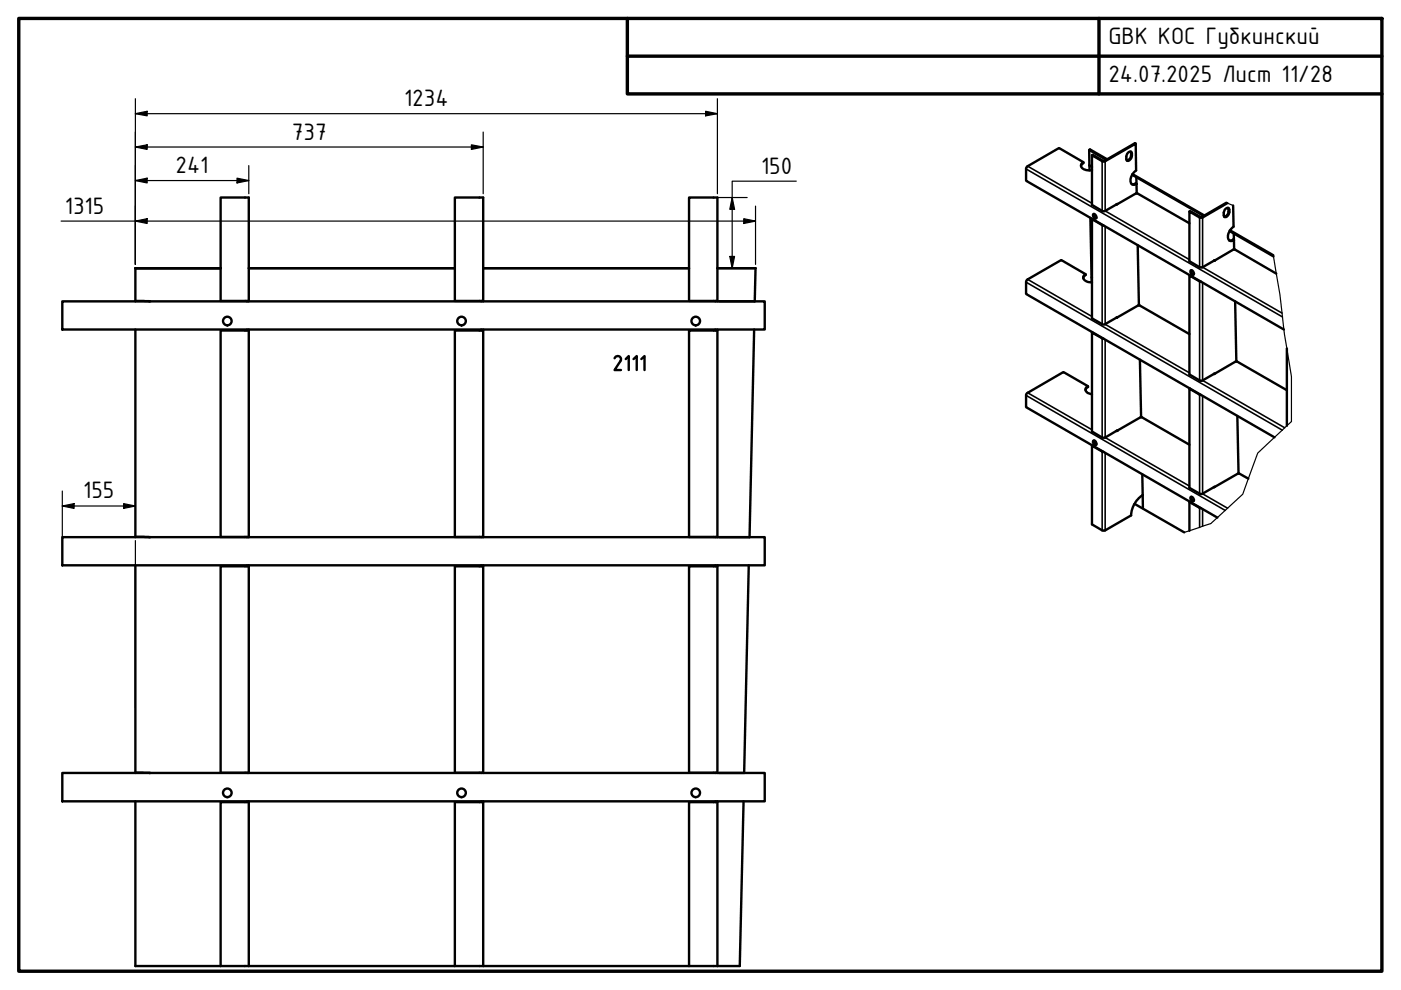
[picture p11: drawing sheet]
<svg xmlns="http://www.w3.org/2000/svg" width="297mm" height="210mm" viewBox="0 0 297 210" stroke-linecap="round" stroke-linejoin="round" font-family="sans-serif">
<!-- layer: Visible (ISO) -->
<g fill="none" stroke="#000" stroke-width=".51">
<path d="M229.2 35.2l.5-.8-5.2-3-6.7 3.9-.2 .4v2.6l54.6 31.6M229.7 34.4a.84 .84 0 0 0-.5 1 .84 .84 0 0 0 1 .6l1.3 .1M230.9 31.8l.1 3.3M231 35.1l.5 .3M231 35.1v1M234.7 33.8l-3.6-2.1-.2 .1 3.6 2.1M239.1 32.4l.3-.2a.35 .35 0 0 1 .4 0 .35 .35 0 0 1 .2 .4l-.1 .9-.4 .4a.39 .39 0 0 1-.4 .2 .39 .39 0 0 1-.3-.4v-.6zM239.7 32.1l.1 .3-.1 1-.4 .5-.4 .1M240 37.1l15.2 8.7M240.1 36.9l15.3 8.8M240.8 38.9l-.5 .2-.4-.1M240.8 30.5l-.2-.1-6.4 3.7h-.4l-2.1-1.3-.2 .1"/>
<path d="M240.8 38.9l.2 .1M240.9 37.6l.1 1.4-.2-.1M241 39a.84 .84 0 0 1-1.1 0 .84 .84 0 0 1-.2-1l.4-1.1 .8-.8-.1-5.6-6.5 3.7h-.6l-2.2-1.3v10.5l2.2 1.4h.4l2.8-1.5M241 39v2M28.7 56.9h18.1zM28.7 56.9v7M52.7 56.9h43.7M102.4 56.9h43.7M152.1 56.9h8.1l-.2 7h-7.6M229.7 58.9l.5-.8-5.2-3-7.2 4.2-.2 .4v2.6l52.6 30.4M230.2 58.1a.85 .85 0 0 0-.5 1 .85 .85 0 0 0 .8 .6l1 .2M231.2 46.2l.3 13.7"/>
<path d="M231.4 58.8l.1 .1M231.6 46.4l-.1 .1M231.8 45.4a.56 .56 0 0 1 .6 .3 .56 .56 0 0 1-.1 .6l-.5-.3zM231.9 45.4l.1 .5 .5 .3M234 47.8l-2.5-1.3v21l2.3 1.3h.4l2.7-1.5M236.7 43.4l4.2-2.4h.2l11.1 6.3M241.2 52l.3 12.7M252.3 58.3l-.1 .1M252.5 57.3a.6 .6 0 0 1 .5 1l-.5-.4zM252.6 57.3v.5l.5 .4M254.6 59.7l-2.4-1.3v21l2.2 1.3h.4l2.8-1.5M257.4 55.3l4.1-2.4h.3l8.8 5.1"/>
<path d="M259.8 44.3h.1a.42 .42 0 0 1 .4-.2 .42 .42 0 0 1 .3 .4v.5a.85 .85 0 0 1-1.1 .9v-.9zM260 43l-5.2 3-2.5-1.2h-.1M260.2 43.1l-5.4 3.1-.5-.1-2.1-1.3v10.6l2.5 1.3 2.9-1.5M260.3 44.1l.2 .3-.2 1-.5 .5h-.3M260.7 49l9.3 5.4M260.8 48.8l9.2 5.3M261.5 43.6v4.5a2.16 2.16 0 0 0-.9 2.9 .8 .8 0 0 0 1-.1M261.5 50.8l-.6 .2h-.3M261.5 50.8l.1 .1M261.6 49.5v1.4l-.1-.1M261.6 50.9l.1 2M13.2 63.9h148.9v6h-148.9z"/>
<path d="M28.7 69.9v44M28.7 63.8l3 .1M52.4 63.8v.1M52.4 69.9v.2M52.7 69.9v43.9M52.7 70.1h-5.9v43.7h5.9M52.7 63.8h-5.9v-21.9h5.9v22M102 63.8v.1M102 69.9v.2M102.4 69.9v43.9M102.4 70.1h-6v43.7h6M102.4 63.8h-6v-21.9h6v22"/>
<path d="M130.3 76a.7 .7 0 0 1 1-.4 .7 .7 0 0 1 .2 1l-1.2 1.9h1.4M132.7 76.1l.6-.6v3M134.3 76.1l.7-.6v3M136 76.1l.7-.6v3M151.7 63.8v.1M151.7 69.9v.2M152.1 69.9v43.9M152.1 70.1h-6v43.7h6M152.1 63.8h-6v-21.9h6v22M159.9 69.9l-1 44h-6.5M231.6 70.5h-.1M234 71.8l-2.5-1.3v21l2.2 1.3h.5l2.7-1.5"/>
<path d="M236.7 67.3l4.6-2.6h.3l10.6 6.1M241.7 76.3l.2 12.1M257.4 79.3l4.6-2.7h.3l10.5 6.1M261.9 63.9l.2 12.7M272.8 73.9v16.4M230.2 82.7l.5-.8-5.2-3-7.7 4.4-.2 .4v2.6l40.5 23.4M230.7 81.9a.81 .81 0 0 0-.5 .9 .81 .81 0 0 0 .8 .7l.5 .1M231.6 94.5h-.1M231.7 93.5a.5 .5 0 0 1 .7 .2 .5 .5 0 0 1-.2 .7l-.3-.2zM231.9 93.4l.1 .6 .5 .3M232.2 93.5v.6M234 95.8l-2.5-1.3v16.7l2.5 1.3 5.8-3.2a5.4 5.4 0 0 1 2.5-4.3"/>
<path d="M236.7 91.4l5.4-3 10.1 5.9M252.3 82.4h-.1M254.6 83.7l-2.4-1.3v21l2.3 1.3h.3l2.8-1.5M262.3 88.2l.3 12.2M13.2 113.9h148.9v6h-148.9zM28.7 119.9v44M28.7 113.8l3 .1M52.4 113.8v.1M52.4 119.9v.2M52.7 119.9v43.9M52.7 113.8v.1M102 113.8v.1"/>
<path d="M102 119.9v.2M102.4 119.9v43.9M102.4 113.8v.1M151.7 113.8v.1M151.7 119.9v.2M152.1 119.9v43.9M152.1 113.8v.1M158.7 119.9l-.9 44h-5.4M240.5 106.8l10.6 6.1M242.2 100.6l.1 4.4M242.3 105v2.8M252.2 106.4l2.4 1.4"/>
<path d="M252.3 106.4l-.1 6.1M252.5 105.3a.57 .57 0 0 1 .5 .4 .57 .57 0 0 1-.1 .6l-.5-.5zM252.6 105.3v.5l.5 .4M264.7 101.5l-2.2-1.1-5.1 2.9M52.7 120.1h-5.9v43.7h5.9M102.4 120.1h-6v43.7h6M152.1 120.1h-6v43.7h6M13.2 163.9h148.9v6h-148.9zM28.7 163.8l3 .1M28.7 169.9v34.9h128.1l.8-34.9M52.4 163.8v.1M52.4 169.9v.2"/>
<path d="M52.7 169.9v34.9M52.7 170.1h-5.9v34.7M52.7 163.8v.1M102 163.8v.1M102 169.9v.2M102.4 169.9v34.9M102.4 170.1h-6v34.7M102.4 163.8v.1M151.7 163.8v.1M151.7 169.9v.2M152.1 169.9v34.9M152.1 170.1h-6v34.7"/>
<path d="M152.1 163.8v.1"/>
<circle cx="48.2" cy="68.1" r=".91"/>
<circle cx="97.9" cy="68.1" r=".91"/>
<circle cx="147.5" cy="68.1" r=".91"/>
<circle cx="48.2" cy="168.1" r=".91"/>
<circle cx="97.9" cy="168.1" r=".91"/>
<circle cx="147.5" cy="168.1" r=".91"/>
</g>
<g fill="#000">
<circle cx="257.4" cy="55.3" r=".25"/>
<circle cx="31.7" cy="63.9" r=".25"/>
<circle cx="236.7" cy="91.4" r=".25"/>
<circle cx="31.7" cy="113.9" r=".25"/>
<circle cx="31.7" cy="163.9" r=".25"/>
</g>
<!-- layer: Break Line (ISO) -->
<path d="M260 43l1.5 .6M270 54.1v.3a141.8 141.8 0 0 1 2.2 15.5l1.6 10v9.5l-7.1 6.7-3.2 8.7-6.8 6.2-5.6 1.9" fill="none" stroke="#000" stroke-width=".25"/>
<!-- layer: Visible Narrow (ISO) -->
<g fill="none" stroke="#000" stroke-width=".34">
<path d="M217.6 35.8l54.3 31.4M217.9 35.2l13.6 7.9M233.8 34.1l-.1 .1v10.5M234.2 34.1l.1 .1v10.5l17.9 10.3M239.8 32.9l.2 .1M239.8 32.4l.2 .2M217.6 59.8l54.3 31.4M217.9 59.2l13.6 7.9M233.8 47.7l-.1 21M234.3 48v20.8l17.9 10.3M254.4 59.6l-.1 21.1M254.5 46l-.2 .1v10.6"/>
<path d="M254.8 46l.2 .1v10.6l16.8 9.7M255 59.9v20.8l17.4 10M260.5 44.8l.1 .2M260.5 44.4l.1 .1M233.8 71.7l-.1 21.1M234.3 72v20.8l17.9 10.3M217.6 83.8l42.2 24.4M217.9 83.3l13.6 7.8M233.8 95.7l-.1 16.8M234.3 96v16.5M254.4 83.6l-.1 21.1M255 84v20.7l5.3 3.1"/>
<path d="M254.4 107.6l-.1 4.2M255 108v3.6"/>
</g>
<!-- layer: Border (ISO) -->
<path d="M4 3.9h289v202h-289zM133 3.9v16h160M133 11.9h160M233 3.9v16" fill="none" stroke="#000" stroke-width=".72"/>
<!-- layer: Dimension (ISO) -->
<g fill="none" stroke="#000" stroke-width=".25">
<path d="M28.7 38.3l2.5-.5v1zM28.7 31.2l2.5-.5v1zM28.7 24.1l2.5-.5v1zM28.7 38.3h24M28.7 20.9v35.2M28.7 31.2h73.7M28.7 24.1h123.4M50.2 37.8l2.5 .5-2.5 .5zM52.7 35.1v6M99.9 30.7l2.5 .5-2.5 .5zM102.4 28v13.1M149.6 23.6l2.5 .5-2.5 .5z"/>
<path d="M152.1 20.9v20.2M168.8 38.4h-13.6v18.5M13 46.9h147.2M28.7 46.9l2.5-.5v1zM152.1 41.9h6.3M154.7 54.4h1l-.5 2.5zM155.2 41.9l.5 2.5h-1zM157.7 46.4l2.5 .5-2.5 .5zM160.2 43.7v12.4M13.2 107.3l2.5-.5v1zM13.2 107.3h15.5M13.2 104.1v9.8"/>
<path d="M26.2 106.8l2.5 .5-2.5 .5zM28.7 114.6v35.4"/>
</g>
<path d="M28.7 38.3l2.5-.5v1zM28.7 31.2l2.5-.5v1zM28.7 24.1l2.5-.5v1zM50.2 37.8l2.5 .5-2.5 .5zM99.9 30.7l2.5 .5-2.5 .5zM149.6 23.6l2.5 .5-2.5 .5zM28.7 46.9l2.5-.5v1zM154.7 54.4h1l-.5 2.5zM155.2 41.9l.5 2.5h-1zM157.7 46.4l2.5 .5-2.5 .5zM13.2 107.3l2.5-.5v1zM26.2 106.8l2.5 .5-2.5 .5z" fill="#000"/>
<g font-size="5.4">
<text x="235" y="9.4">GBK КОС Губкинский</text>
<text x="235" y="17.4">24.07.2025 Лист 11/28</text>
<text x="85.7" y="22.5">1234</text>
<text x="61.9" y="29.6">737</text>
<text x="37.2" y="36.7">241</text>
<text x="161.4" y="36.8">150</text>
<text x="13.8" y="45.3">1315</text>
<text x="17.6" y="105.7">155</text>
</g>
</svg>
